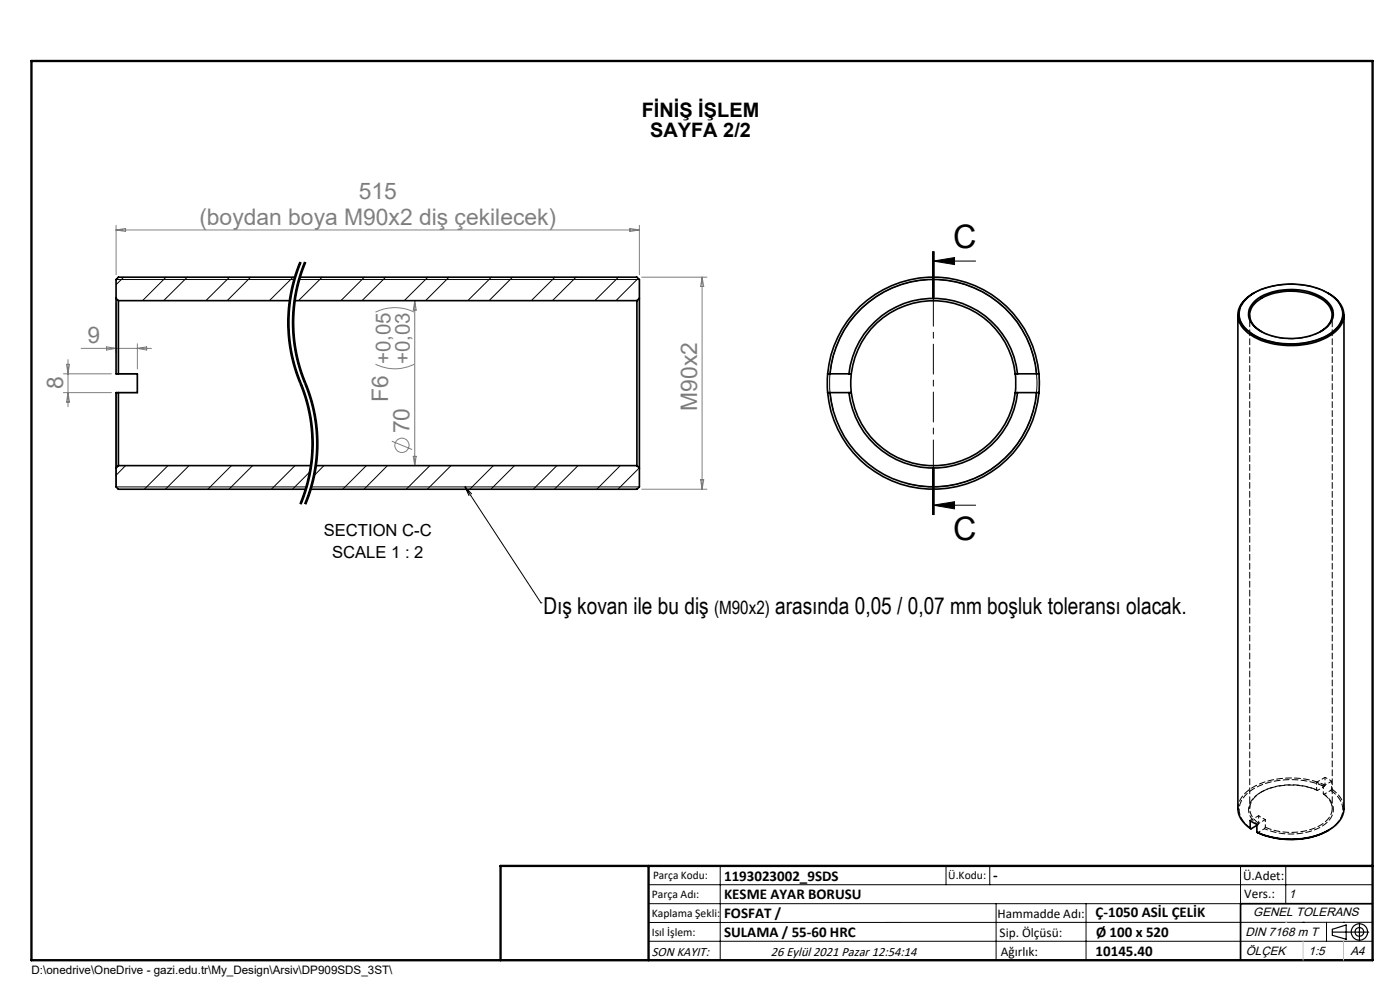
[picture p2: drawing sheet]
<svg xmlns="http://www.w3.org/2000/svg" width="297mm" height="210mm" viewBox="0 0 297 210" stroke-linecap="round" stroke-linejoin="round" font-family="sans-serif">
<g fill="none" stroke="#808080" stroke-width=".21">
<path d="M24.6 47.8v10.5M24.6 48.8h111M24.6 48.8l2-.3v.6zM133.6 48.5l2 .3-2 .3zM135.6 47.8v10.5M136.1 58.8h13.9M148.9 58.8v45M148.9 58.8l.4 2h-.7zM13.4 79.3h10.2M14.1 77.3h.6l-.3 2zM14.4 76.3v10M17.2 73.9h14.9"/>
<path d="M22.6 73.6l2 .3-2 .4zM24.6 64.3v10.6M29.1 72.9v5.4M29.1 73.9l2-.3v.7zM79.7 77.2a9 9 0 0 0 8.2 0M79.7 66.2a9.3 9.3 0 0 1 8.2 0M88 63.8v35M88 63.8l.3 2h-.6zM13.4 83.3h10.2M14.4 83.3l.3 2h-.6zM83.1 93.6l4.3 1.7M87.7 96.8h.6l-.3 2z"/>
<path d="M136.1 103.8h13.9M148.6 101.8h.7l-.4 2z"/>
<circle cx="85.3" cy="94.5" r="1.51"/>
</g>
<g fill="none" stroke="#000" stroke-width=".21">
<path d="M24.6 59.3h37.8M26.2 58.8l-1.6 1.6M35.2 58.8l-5 5M39.7 58.8l-5 5M48.7 58.8l-5 5M53.2 58.8l-5 5M62.2 58.8l-5.1 5M63 57.1l-1 3.1-.5 2.5M63.4 59.3h72.2M63.6 55.5l-.6 1.6M63.7 55.6a34.1 34.1 0 0 0 .8 27.6 33.4 33.4 0 0 1-.8 23.7M63.9 58.8l-.4 .3"/>
<path d="M63.9 55.7l-1.5 4.6-.9 4.9M64.6 55.5l-1.1 3.1-1 4.1M64.7 55.6a34.1 34.1 0 0 0 .8 27.6 33.4 33.4 0 0 1-.8 23.7M64.9 55.7l-1.5 4.6-.9 4.9M68.3 58.8l-5 5M77.3 58.8l-5 5M81.8 58.8l-5 5M90.8 58.8l-5 5M95.2 58.8l-4.9 5M104.2 58.8l-5 5M108.7 58.8l-4.9 5M117.7 58.8l-5 5"/>
<path d="M122.2 58.8l-5 5M131.2 58.8l-5 5M135.4 59l-4.7 4.8M197.8 53.4v10M198 55.4l4.5-.8v1.5zM198 55.4h9M198 53.4v10M198.2 53.4v10M24.6 79.3h4.5v4h-4.5v20h40.4M61.4 73.4l.6 3.2 1 3.2M61.4 70.9l.3 2.4M61.5 62.7a33.6 33.6 0 0 0-.1 10.7"/>
<path d="M61.5 65.2l-.1 3.2v2.5M61.7 73.3l.9 4 1.2 3.5M62.4 73.4a46.6 46.6 0 0 0 3.2 10.6l.3 1.2M62.4 70.9l.3 2.4M62.5 62.7a33.6 33.6 0 0 0-.1 10.7M62.5 65.2l-.1 3.2v2.5M62.7 73.3l.5 2.4 .7 2.8a47.1 47.1 0 0 1 3.2 10.2l.3 2.9M63 79.8l1.9 5.4M264.3 63.5a14.1 14.1 0 0 1 10.8-3.2 11.8 11.8 0 0 1 9 3.9 4.2 4.2 0 0 1-1.2 6 15.6 15.6 0 0 1-11.3 2.6 11.6 11.6 0 0 1-8-3.8 4.1 4.1 0 0 1 .7-5.5zM26.6 98.8l-2 2M35.6 98.8l-5 5M40.1 98.8l-5 5"/>
<path d="M49.1 98.8l-5 5M53.6 98.8l-5 5M62.6 98.8l-5 5M63.8 80.8l.1 .4zM63.9 81.2a33.5 33.5 0 0 1 2.5 10.4M64.9 85.2a33.2 33.2 0 0 1-1.3 21.7M65.9 85.2l.7 3.2M66.4 91.6l.1 4.2M66.5 95.8a33.6 33.6 0 0 1-2.6 11.2M66.6 88.4a33.2 33.2 0 0 1 0 11.4M66.6 99.8a33.2 33.2 0 0 1-2 7.1M67.4 91.6l.1 4.2"/>
<path d="M67.5 95.8a33.6 33.6 0 0 1-2.6 11.2M68.7 98.8l-2.1 2.1M77.7 98.8l-5 5M82.2 98.8l-5 5M91.2 98.8l-5 5M95.7 98.8l-5 5M104.7 98.8l-5 5M109.1 98.8l-5 5M118.1 98.8l-5 5M122.6 98.8l-5 5M131.6 98.8l-5 5M135.6 99.3l-4.5 4.5"/>
<path d="M176.7 87a21.3 21.3 0 0 1-.7-7.2 22 22 0 0 1 24.9-20.3 22 22 0 0 1 18.7 26.1 22 22 0 0 1-27.3 16.9M197.8 99.2v10M198 99.2v10M198.2 99.2v10zM65.8 100.1l-3.7 3.7M66 103.3h69.6M98.7 103.3l16.1 24.6M98.7 103.3l1.3 1.5M98.7 103.3l.8 1.8M198 107.2l4.5-.8v1.5zM198 107.2h9M114.8 127.9h.1"/>
<path d="M137.6 187.7h153.6M137.6 191.7h153.6M137.6 199.7h153.6M152.8 183.7v20M200.7 183.7v4M210 183.7v4M211.3 191.7v12M230.4 191.7v12M263.2 183.7v20M272.8 183.7v8M276.4 195.6h.1M281.4 195.6v4.1"/>
<path d="M285 195.6h.1M291.2 195.6l-153.6 .1"/>
</g>
<path d="M63.7 55.6a33.4 33.4 0 0 0 0 25.7M64.7 55.6a33.4 33.4 0 0 0 0 25.7M63.7 81.3a33.4 33.4 0 0 1 0 25.6M64.7 81.3a33.4 33.4 0 0 1 0 25.6" fill="none" stroke="#000" stroke-width=".21" stroke-dasharray="6.3 1.3 1.3 1.3" stroke-dashoffset=".2" stroke-linecap="butt"/>
<g fill="none" stroke="#000" stroke-width=".25">
<path d="M282.6 197.7h7.8M282.6 197.1l3-.9v3l-3-.8zM288.4 195.8v3.8M106.2 203.7h185"/>
<circle cx="288.4" cy="197.7" r="1.74"/>
<circle cx="288.4" cy="197.7" r=".93"/>
</g>
<path d="M198 53.4v55.8" fill="none" stroke="#000" stroke-width=".21" stroke-dasharray="6.3 1.3 1.3 1.3" stroke-dashoffset=".7"/>
<g fill="none" stroke="#000" stroke-width=".35">
<path d="M62.6 58.8h-37.5l-.5 .5v4M63.6 58.8h71.5l.5 .5v4M24.6 63.3v16h4.5v4h-4.5v16M24.6 63.3l.5 .5M25.1 63.8v15.5M25.1 63.8h36.4M62.5 63.8h72.6M135.1 63.8v35M135.6 63.3v36M135.6 63.3l-.5 .5M175.6 79.3a22.5 22.5 0 0 1 22.4-20.5 22.5 22.5 0 0 1 22.4 20.5M175.6 79.3v4"/>
<path d="M175.6 79.3h5M176.1 79.3a22 22 0 0 1 21.9-20 22 22 0 0 1 21.9 20M180.1 79.3a18 18 0 0 1 17.9-16 18 18 0 0 1 17.9 16M180.6 79.3a17.5 17.5 0 0 1 17.4-15.5 17.5 17.5 0 0 1 17.4 15.5M180.6 79.3v4M215.4 79.3v4M215.4 79.3h5M220.4 79.3v4M262.6 66.8v104.7a5.2 5.2 0 0 0 2.6 4.2M264.3 63.5a14.1 14.1 0 0 1 10.8-3.2 11.8 11.8 0 0 1 9 3.9 4.2 4.2 0 0 1-1.2 6 15.6 15.6 0 0 1-11.3 2.6 11.6 11.6 0 0 1-8-3.8 4.1 4.1 0 0 1 .7-5.5zM266.1 62.1a5.6 5.6 0 0 0-3.5 5.4 7.4 7.4 0 0 0 5 4.7 17.4 17.4 0 0 0 15.2-1.4 4.4 4.4 0 0 0 .9-7.1l-2.1-1.6M266.3 63.7a13.3 13.3 0 0 1 12-1.6 6.6 6.6 0 0 1 4.5 3.7 3.9 3.9 0 0 1-2.3 4.3 13.7 13.7 0 0 1-13.5-.1 3.6 3.6 0 0 1-1.5-5.3z"/>
<path d="M267.6 70.3a3.8 3.8 0 0 1-2.2-4.9 7.9 7.9 0 0 1 6.1-3.4 12.4 12.4 0 0 1 9.9 2.3 3.5 3.5 0 0 1-.8 5.7l-.5 .3M285.1 66.8v104.7a5.8 5.8 0 0 1-3.7 4.8 17.9 17.9 0 0 1-14.8 .2M24.6 99.3v4l.5 .5h39.8M25.1 83.3v15.5M25.1 98.8h40.9M25.1 98.8l-.5 .5M67 98.8h68.1M135.1 98.8l.5 .5M135.6 99.3v4l-.5 .5h-69.2M175.6 83.3a22.5 22.5 0 0 0 22.4 20.5 22.5 22.5 0 0 0 22.4-20.5M175.6 83.3h5M176.1 83.3a22 22 0 0 0 21.9 20 22 22 0 0 0 21.9-20"/>
<path d="M180.1 83.3a18 18 0 0 0 17.9 16 18 18 0 0 0 17.9-16M180.6 83.3a17.5 17.5 0 0 0 17.4 15.5 17.5 17.5 0 0 0 17.4-15.5M215.4 83.3h5M265.2 175.7v-1.6l1.4 .8v1.6M266.6 175.1l-1.2 .7-.2-.1M281.8 176.1a17.3 17.3 0 0 1-15.2 .4M291.2 191.7h-28v12"/>
</g>
<path d="M6.7 12.9h284.5v190.8h-284.5zM137.6 183.7v20M291.2 183.7h-185v20" fill="none" stroke="#000" stroke-width=".5"/>
<path d="M276.4 199.7v4M285 199.7v4" fill="none" stroke="#c0c0c0" stroke-width=".21"/>
<path d="M272.8 195.6h.1" fill="none" stroke="#c0c0c0" stroke-width=".25"/>
<path d="M198 55.4l4.5-.8v1.5zM198 107.2l4.5-.8v1.5z" fill="#000"/>
<g fill="none" stroke="#000" stroke-width=".21" stroke-dasharray="1.3 .6">
<path d="M265.9 62.2a17.6 17.6 0 0 1 15.9 0M267.5 70.3l.2 .1M280.1 70.4l.1-.1M265.4 175.8a4.5 4.5 0 0 1-2.1-5.9 9.9 9.9 0 0 1 7.4-4.3 17.7 17.7 0 0 1 10.2 1.2M266.8 175l.2-.3M266.8 175l-.1 .1M267.7 167.9l-.2 .1M268.4 175.5l-.1 .3M279.3 167.6l.2 .1M280.9 168.5l-.2-.1M280.9 166.8l.2-.3M282.3 167.7a4.5 4.5 0 0 1 2.1 5.9l-1.2 1.5-1.5 1.1"/>
<path d="M282.5 167.4l-.2 .3M285.1 171.5a5.2 5.2 0 0 0-2.6-4.1"/>
</g>
<path d="M281.1 166.5a17.3 17.3 0 0 0-16.2 1.1 5 5 0 0 0-2.3 3.9" fill="none" stroke="#000" stroke-width=".21" stroke-dasharray="1.3 .6" stroke-dashoffset=".3"/>
<path d="M267 174.7v-1.7M267 173l1.4 .8M268.3 175.8l-1.5 .8M268.4 173.8v1.7M279.3 165.9v1.7M280.7 168.4v-1.7M280.7 166.7l-1.4-.8M280.9 166.8l-1.4 .9M281.1 166.5v-1.6M281.1 164.9l1.4 .8M282.3 167.7l-1.4 .8M282.5 165.7v1.7" fill="none" stroke="#000" stroke-width=".21" stroke-dasharray="1.3 .6" stroke-dashoffset=".8"/>
<path d="M267.6 70.3a13.6 13.6 0 0 0 12.5 0" fill="none" stroke="#000" stroke-width=".21" stroke-dasharray="1.3 .6" stroke-dashoffset="-.2"/>
<path d="M267 174.7a3.5 3.5 0 0 1-.2-6.2 13.4 13.4 0 0 1 12.5-.9M280.7 168.4a3.5 3.5 0 0 1 .2 6.1 13.4 13.4 0 0 1-12.5 1" fill="none" stroke="#000" stroke-width=".21" stroke-dasharray="1.3 .6" stroke-dashoffset="-.1"/>
<path d="M267 173l-1.8 1.1M268.3 175.8a13.8 13.8 0 0 0 12.8-1 3.6 3.6 0 0 0-.2-6.3M268.4 173.8l-1.7 1.1M279.5 167.7a13.8 13.8 0 0 0-12.9 .9 3.6 3.6 0 0 0 .2 6.4M281.1 164.9l-1.8 1M282.5 165.7l-1.8 1" fill="none" stroke="#000" stroke-width=".21" stroke-dasharray="1.3 .6" stroke-dashoffset=".6"/>
<path d="M265.1 66.8v104.7M282.6 171.5v-104.7" fill="none" stroke="#000" stroke-width=".21" stroke-dasharray="1.3 .6" stroke-dashoffset=".7"/>
<g font-size="6.9">
<text x="202.2" y="52.7">C</text>
<text x="202.2" y="114.5">C</text>
</g>
<g font-size="4.9">
<text x="115.3" y="130.2">Dış kovan ile bu diş</text>
<text x="164.5" y="130.2">arasında 0,05 / 0,07 mm boşluk toleransı olacak.</text>
</g>
<g font-size="4.8" fill="#808080">
<text x="42.3" y="47.7">(boydan boya M90x2 diş çekilecek)</text>
<text x="76.1" y="42.3">515</text>
<text x="18.6" y="72.8">9</text>
<text x="13.4" y="82.6" transform="rotate(-90 13.4 82.6)">8</text>
<text x="82.4" y="85.2" transform="rotate(-90 82.4 85.2)">F6 +0,05</text>
<text x="147.9" y="87.1" transform="rotate(-90 147.9 87.1)">M90x2</text>
<text x="86.9" y="91.9" transform="rotate(-90 86.9 91.9)">70</text>
</g>
<text font-size="4.4" fill="#808080" x="86.9" y="77.2" transform="rotate(-90 86.9 77.2)">+0,03</text>
<g font-size="4.2">
<text x="136.1" y="24.8">FİNİŞ İŞLEM</text>
<text x="137.9" y="29.1">SAYFA 2/2</text>
</g>
<text font-size="3.9" x="151.5" y="130.2">(M90x2)</text>
<g font-size="3.5">
<text x="68.7" y="113.8">SECTION C-C</text>
<text x="70.4" y="118.3">SCALE 1 : 2</text>
</g>
<g font-size="3.2">
<text x="153.6" y="186.8">1193023002_9SDS</text>
<text x="153.6" y="190.8">KESME AYAR BORUSU</text>
<text x="210.7" y="186.6">-</text>
<text x="153.6" y="194.8">FOSFAT /</text>
<text x="232.4" y="194.5">Ç-1050 ASİL ÇELİK</text>
<text x="153.6" y="198.8">SULAMA / 55-60 HRC</text>
<text x="232.4" y="202.8">10145.40</text>
<text x="232.5" y="198.8">Ø 100 x 520</text>
</g>
<g font-size="2.8">
<text x="263.7" y="186.7">Ü.Adet:</text>
<text x="263.9" y="190.5">Vers.:</text>
<text x="211.6" y="194.8">Hammadde Adı:</text>
<text x="138.3" y="202.8">SON KAYIT:</text>
<text x="163.6" y="202.8">26 Eylül 2021 Pazar 12:54:14</text>
<text x="212.1" y="198.7">Sip. Ölçüsü:</text>
<text x="212.3" y="202.7">Ağırlık:</text>
</g>
<g font-size="2.6">
<text x="273.4" y="190.4">1</text>
<text x="265.9" y="194.4">GENEL TOLERANS</text>
<text x="264.2" y="198.5">DIN 7168 m T</text>
<text x="264.3" y="202.6">ÖLÇEK</text>
<text x="277.6" y="202.6">1:5</text>
<text x="286.5" y="202.6">A4</text>
</g>
<g font-size="2.5">
<text x="138.3" y="190.5">Parça Adı:</text>
<text x="138.5" y="186.5">Parça Kodu:</text>
<text x="201.2" y="186.5">Ü.Kodu:</text>
<text x="138.3" y="194.5">Kaplama Şekli:</text>
<text x="138.3" y="198.6">Isıl İşlem:</text>
<text x="6.7" y="206.7">D:\onedrive\OneDrive - gazi.edu.tr\My_Design\Arsiv\DP909SDS_3ST\</text>
</g>
</svg>
